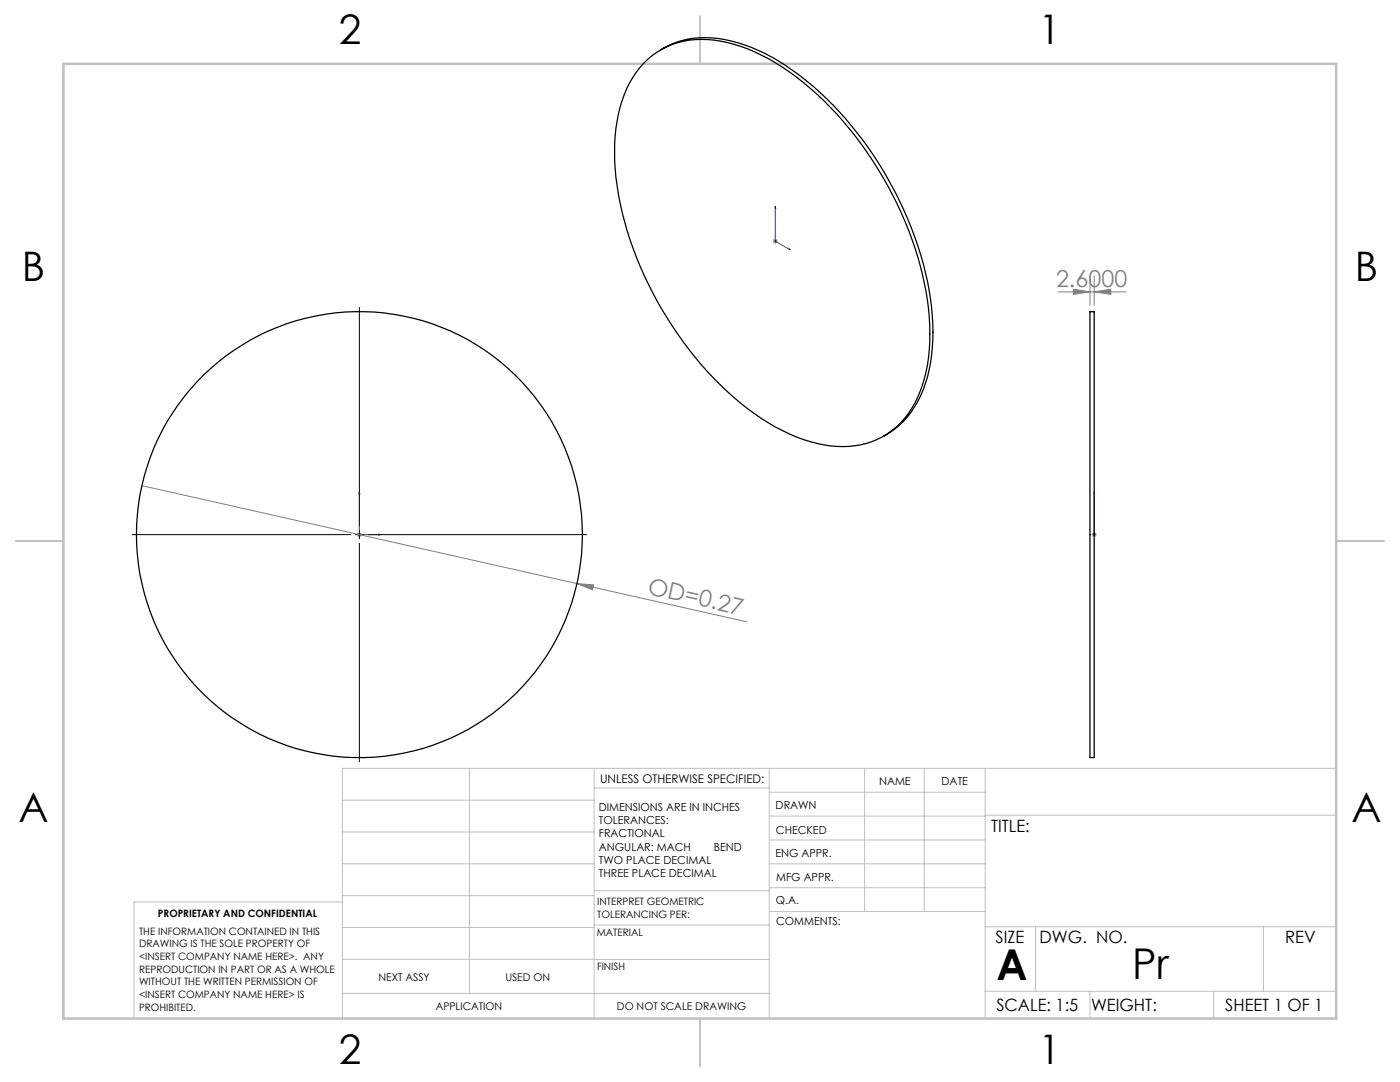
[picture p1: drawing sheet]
<svg xmlns="http://www.w3.org/2000/svg" width="279mm" height="216mm" viewBox="0 0 279 216" stroke-linecap="round" stroke-linejoin="round" font-family="sans-serif">
<path d="M154.7 41.2l.1 .4-.1-.1zM154.7 41.2v6.9l3 1.8M157.4 49.6l.3 .3-.3-.1zM71.7 98.1l.1 .5h-.2zM71.7 98.1v8.6h4.3M218.4 98.1v.5v-.5M218.4 98.1v8.6M75.6 106.6l.4 .1-.4 .1zM218.4 106.6v.2zM218.4 106.7h.1" fill="none" stroke="#00f" stroke-width=".2"/>
<g fill="none" stroke="#808080" stroke-width=".2">
<path d="M154.2 48.1h1M154.4 47.8l.7 .7M154.7 47.6v1M155.1 47.8l-.7 .7M211.2 58.2h13.5M214.2 57.7l3.3 .5-3.3 .5zM217.5 55.1v5.8M218.4 58.2l3.3-.5v1zM218.4 55.1v5.8M28.3 96.9l86.8 19.6M71.2 106.7h1M71.4 106.3l.7 .7"/>
<path d="M71.7 106.2v1M72.1 106.3l-.7 .7M115.1 116.5l3.4 .2-.2 1zM115.1 116.5l33.9 7.6M217.9 106.7h1M218 106.3l.7 .7M218.4 106.2v1M218.7 106.3l-.7 .7"/>
</g>
<path d="M71.7 61.3v43.7M26.4 106.7h43.6M70.9 106.7h1.7M71.7 105.8v1.7M71.7 108.4v43.6M73.4 106.7h43.7" fill="none" stroke="#000" stroke-width=".2"/>
<g fill="none" stroke="#c0c0c0" stroke-width=".2">
<path d="M68.3 159.7h50.3M93.7 153.3v44.9M118.6 153.3v49.9M118.6 157.2h34.9M153.5 153.3v49.9M153.5 158.1h43.1M172.5 153.3v28.6M184.4 153.3v28.6M196.6 153.3v49.9M266.7 153.3h-198.4v49.9M68.3 178.7h50.3M68.3 172.4h50.3"/>
<path d="M68.3 166h50.3M68.3 180h-41.6v23.2M118.6 177.7h35M153.5 167.6h43.1M153.5 162.8h43.1M153.5 172.4h43.1M153.5 177.1h43.1M196.6 162.7h70.1M68.3 198.2h85.2M68.3 191.4l85.2 .1M68.3 185.1h50.3M118.6 184.6h35"/>
<path d="M153.6 181.9h43M196.6 197.8h70.1M196.6 184.9h70.1M206.7 184.9v12.9M217.5 197.8v5.4M242.2 197.8v5.4M252.2 184.9v12.9"/>
</g>
<path d="M139.7 3.2v9.5M3.1 107.9h9.6M266.7 107.9h9.5M139.7 203.2v9.6" fill="none" stroke="#c0c0c0" stroke-width=".25"/>
<path d="M12.7 12.7h254v190.5h-254z" fill="none" stroke="#c0c0c0" stroke-width=".5"/>
<g fill="#00f">
<path d="M75.6 106.6l.4 .1-.4 .1zM71.7 98.1l.1 .5h-.2z"/>
<path d="M157.4 49.6l.3 .3-.3-.1zM154.7 41.2l.1 .4-.1-.1zM218.4 106.6v.2zM218.4 98.1v.5z"/>
</g>
<g fill="#808080">
<path d="M115.1 116.5l3.4 .2-.2 1z"/>
<path d="M218.4 58.2l3.3-.5v1zM214.2 57.7l3.3 .5-3.3 .5z"/>
</g>
<g fill="none" stroke="#000" stroke-width=".25">
<path d="M128.5 12.6a16.4 16.4 0 0 1 15.4-4.4 38.7 38.7 0 0 1 17.8 9.4 72.5 72.5 0 0 1 23.6 44.1 33.7 33.7 0 0 1-2.2 17.6 16 16 0 0 1-17.4 9.7 37.9 37.9 0 0 1-19.2-9.6 72.6 72.6 0 0 1-23.3-42.4 35.3 35.3 0 0 1 1.9-19.4l.6-1.1a18.5 18.5 0 0 1 2.8-3.9zM131.9 9.9a17.4 17.4 0 0 1 13.9-1.8 39.8 39.8 0 0 1 16.5 9.2 72.9 72.9 0 0 1 23.1 40.6 38 38 0 0 1-1.1 19.9 17.3 17.3 0 0 1-7.9 9.2M217.5 62.2h.9v89h-.9z"/>
<circle cx="71.7" cy="106.7" r="44.5"/>
</g>
<g font-size="8.5">
<text x="198.9" y="195.5">A</text>
<text x="225.9" y="195.4">Pr</text>
</g>
<g font-size="8.1">
<text x="67.6" y="8.9">2</text>
<text x="207.3" y="8.9">1</text>
<text x="4.4" y="56.1">B</text>
<text x="270.4" y="56.1">B</text>
<text x="3.7" y="164.1">A</text>
<text x="269.7" y="164.1">A</text>
<text x="67.6" y="212.4">2</text>
<text x="207.3" y="212.4">1</text>
</g>
<g font-size="4.7" fill="#808080">
<text x="210.8" y="57.2">2.6000</text>
<text x="129.1" y="118.5" transform="rotate(13 129.1 118.5)">OD=0.27</text>
</g>
<g font-size="3.4">
<text x="197.8" y="166">TITLE:</text>
<text x="198.7" y="188.1">SIZE</text>
<text x="207.5" y="188.1">DWG. NO.</text>
<text x="256.5" y="188.2">REV</text>
<text x="198.8" y="201.7">SCALE: 1:5</text>
<text x="217.7" y="201.8">WEIGHT:</text>
<text x="244.5" y="201.7">SHEET 1 OF 1</text>
</g>
<text font-size="2.4" x="119.8" y="156.2">UNLESS OTHERWISE SPECIFIED:</text>
<g font-size="2.2">
<text x="119.5" y="161.8">DIMENSIONS ARE IN INCHES</text>
<text x="154.8" y="161.4">DRAWN</text>
<text x="175.4" y="156.6">NAME</text>
<text x="187.9" y="156.7">DATE</text>
<text x="119.5" y="164.4">TOLERANCES:</text>
<text x="119.5" y="167.1">FRACTIONAL</text>
<text x="154.9" y="166.3">CHECKED</text>
<text x="119.5" y="169.7">ANGULAR: MACH</text>
<text x="119.5" y="172.4">TWO PLACE DECIMAL</text>
<text x="142.5" y="169.7">BEND</text>
<text x="154.8" y="171">ENG APPR.</text>
<text x="119.5" y="175">THREE PLACE DECIMAL</text>
<text x="154.9" y="175.7">MFG APPR.</text>
<text x="154.9" y="180.4">Q.A.</text>
<text x="154.9" y="184.6">COMMENTS:</text>
</g>
<g font-size="2.1">
<text x="75.5" y="195.7">NEXT ASSY</text>
<text x="100.9" y="195.7">USED ON</text>
<text x="86.9" y="201.5">APPLICATION</text>
<text x="123.1" y="201.6">DO NOT SCALE DRAWING</text>
</g>
<g font-size="2">
<text x="31.5" y="182.9">PROPRIETARY AND CONFIDENTIAL</text>
<text x="119.2" y="180.6">INTERPRET GEOMETRIC</text>
<text x="119.2" y="183.1">TOLERANCING PER:</text>
<text x="27.8" y="186.5">THE INFORMATION CONTAINED IN THIS</text>
<text x="27.8" y="189">DRAWING IS THE SOLE PROPERTY OF</text>
<text x="27.8" y="191.6">&lt;INSERT COMPANY NAME HERE&gt;. ANY</text>
<text x="119.1" y="186.7">MATERIAL</text>
<text x="27.8" y="194.1">REPRODUCTION IN PART OR AS A WHOLE</text>
<text x="27.8" y="196.6">WITHOUT THE WRITTEN PERMISSION OF</text>
<text x="119.1" y="193.5">FINISH</text>
<text x="27.8" y="199.1">&lt;INSERT COMPANY NAME HERE&gt; IS</text>
<text x="27.8" y="201.7">PROHIBITED.</text>
</g>
</svg>
